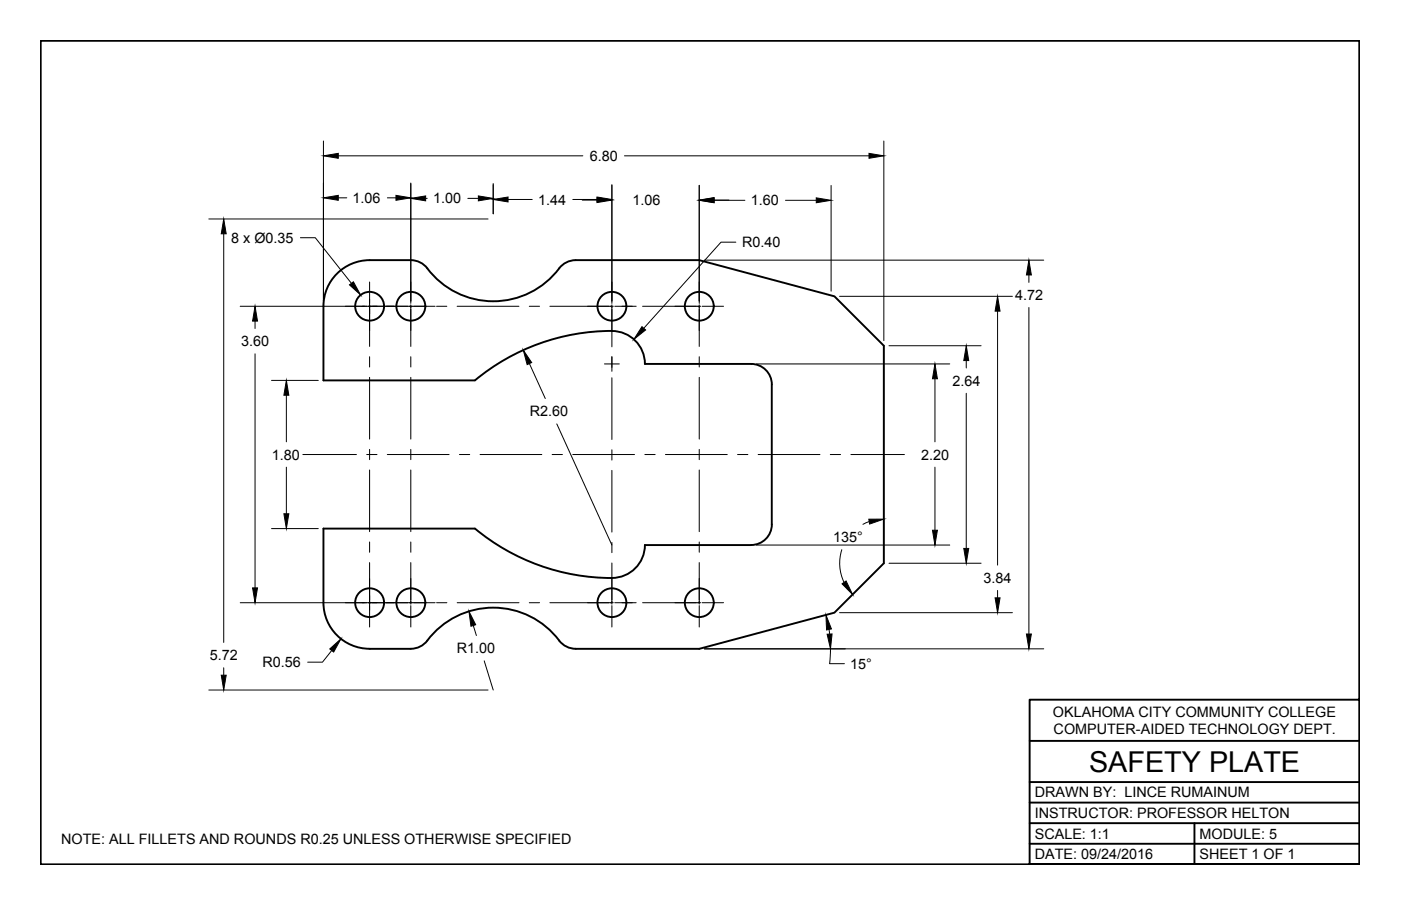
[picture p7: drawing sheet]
<svg xmlns="http://www.w3.org/2000/svg" width="432mm" height="279mm" viewBox="0 0 432 279" stroke-linecap="round" stroke-linejoin="round" font-family="sans-serif">
<!-- layer: Object -->
<g fill="none" stroke="#000" stroke-width=".59">
<path d="M113.9 80.2h12.7a7 7 0 0 1 6.1 3.8 25.5 25.5 0 0 0 40.1-1.8l1.1-.9 1.3-.7 2.2-.4M113.9 80.2a14.2 14.2 0 0 0-14.2 14.2v22.9h46.7M177.4 80.2h38.1l41.7 11.2 15.2 15.2v67.1l-15.2 15.2-41.7 11.2h-38.1M188.6 102.1a10.2 10.2 0 0 1 10.2 10.1M188.6 102.1a66.1 66.1 0 0 0-42.2 15.2M198.7 112.2h32.8a6.3 6.3 0 0 1 6.4 6.4v43.1a6.4 6.4 0 0 1-6.4 6.4M198.7 168.1h32.8M198.8 168.1a10.5 10.5 0 0 1-12.4 10.1 66.1 66.1 0 0 1-40-15.2h-46.7v22.9a14.2 14.2 0 0 0 14.2 14.2M177.4 200.1a7 7 0 0 1-6-3.8 25.5 25.5 0 0 0-40.2 1.8l-1.7 1.3-2.1 .6-13.5 .1"/>
<circle cx="113.9" cy="94.4" r="4.4"/>
<circle cx="126.6" cy="94.4" r="4.4"/>
<circle cx="188.6" cy="94.4" r="4.4"/>
<circle cx="215.5" cy="94.4" r="4.4"/>
<circle cx="113.9" cy="185.9" r="4.4"/>
<circle cx="126.6" cy="185.9" r="4.4"/>
<circle cx="188.6" cy="185.9" r="4.4"/>
<circle cx="215.5" cy="185.9" r="4.4"/>
</g>
<!-- layer: Center -->
<g fill="none" stroke="#000" stroke-width=".31">
<path d="M106.4 94.5h6.6M113.5 94.5h20.6M113.9 87v6.6M113.9 94v12.8M126.6 87v6.6M126.6 94v12.8M134.5 94.5h3.2M140.9 94.5h19M163.1 94.5h3.2M169.5 94.5h19.5M188.6 87v6.6M188.6 94v13"/>
<path d="M189.5 94.5h6.6M198 94.5h18M215.5 87v6.6M215.5 94v12.8M216.4 94.5h6.6M113.9 110v3.2M113.9 116.4v19M126.6 110v3.2M126.6 116.4v19M188.6 110.1v3.2M188.6 116.5v19M215.5 110v3.2"/>
<path d="M215.5 116.4v19M113.9 138.6v3.2M126.6 138.6v3.2M188.6 138.7v3.2M215.5 138.6v3.2M93.3 140.2h16.5M113 140.2h3.2M113.9 144.9v19.1M119.4 140.2h19M126.6 144.9v19.1M141.6 140.2h3.2M147.9 140.2h19.1"/>
<path d="M170.2 140.2h3.1M176.5 140.2h19.1M188.6 145.1v19M198.7 140.2h3.2M205.1 140.2h19M215.5 144.9v19.1M227.3 140.2h3.2M233.7 140.2h19M255.9 140.2h3.2M262.2 140.2h16.6M113.9 167.1v3.2M113.9 173.5v12.8"/>
<path d="M126.6 167.1v3.2M126.6 173.5v12.8M188.6 167.3v3.1M188.6 173.6v12.7M215.5 167.1v3.2M215.5 173.5v12.8M106.4 185.9h6.6M113.5 185.9h20.6M113.9 186.8v6.6M126.6 186.8v6.6M134.5 185.9h3.2M140.9 185.9h19"/>
<path d="M163.1 185.9h3.2M169.5 185.9h19.5M188.6 186.8v6.6M189.5 185.9h6.6M198 185.9h18M215.5 186.8v6.6M216.4 185.9h6.6"/>
</g>
<!-- layer: Dimension -->
<g fill="none" stroke="#000" stroke-width=".31">
<path d="M99.7 43.5v49.4M104.3 48.1h75.3M126.6 56.4v36.5M152 56.6v9.3M188.6 56.9v36M192.5 48.1h75.3M215.5 57.1v35.8M256.2 57.2v32.6M272.4 43.5v61.5M64.4 67.5h86M69 72.1v126M92.6 73.3h4.6l11.1 14.1"/>
<path d="M104.3 61h2.6M119.4 61h2.6M131.2 61.2h.5M144.2 61.2h3.2M156.6 61.5h7.4M176.5 61.5h7.5M179.4 61.7h4.6M220.1 61.7h4.6M220.1 61.8h9.5M226.8 74.7h-4.6l-23.8 26.5M242.1 61.8h9.5M74 94.5h42.2"/>
<path d="M78.6 99v2.3M113.9 92.2v4.5M217.1 80.2h104.6M258.8 91.4h53.2M307.5 96v78.3M317.1 84.8v2.3M317.1 94.8v100.7M78.6 109.1v72.2M83.7 117.3h14.4M163.2 112.1l4.9 10.8M186.3 112.2h4.6M188.6 109.9v4.6"/>
<path d="M233.1 112.2h59.6M274 106.6h28.4M288.2 116.8v19.5M297.8 111.2v2.3M88.3 121.9v14.4M171.6 130.7l17 37.4M297.8 121.3v47.8M88.3 144.1v14.3M288.2 144.1v19.4M83.7 163h14.4M233.1 168.1h59.6M259.5 169.5a13.6 13.6 0 0 0 .6 10.1"/>
<path d="M267.9 160.8l-1.9 .9M274 173.7h28.4M74 185.9h42.2M113.9 183.6v4.6M145.9 192.9l.9 3.1M255.5 194.1l.2 1.4M258.8 188.9h53.2M307.5 182.1v2.3M64.4 212.8h86M69 205.9v2.3M102.2 200.6l-2.8 3.6h-4.6M149.2 203.8l2.8 9"/>
<path d="M217.1 200.1h104.6M255.7 204.7h4.6M256 200.1l-.3 4.6"/>
</g>
<g fill="#000" stroke="#000" stroke-width=".31">
<path d="M99.7 48.1l4.6-.8v1.5zM267.8 47.3l4.6 .8-4.6 .7zM69 67.5l.7 4.6h-1.5zM99.7 61l4.6-.8v1.6zM122 60.2l4.6 .8-4.6 .8zM126.6 61.2l4.6-.8v1.5zM147.4 60.4l4.6 .8-4.6 .7zM152 61.5l4.6-.7v1.5zM184 60.8l4.6 .7-4.6 .8zM184 60.9l4.6 .8-4.6 .8zM215.5 61.7l4.6-.8v1.6zM215.5 61.8l4.6-.8v1.5z"/>
<path d="M251.6 61l4.6 .8-4.6 .7zM78.6 94.5l.8 4.5h-1.6zM107.7 87.8l1.2-.9 2.2 4.1zM307.5 91.4l.7 4.6h-1.5zM317.1 80.2l.8 4.6h-1.6zM161.3 108l2.6 3.8-1.4 .6zM197.9 100.7l1.1 1.1-3.6 2.9zM288.2 112.2l.7 4.6h-1.5zM297.8 106.6l.8 4.6h-1.6zM88.3 117.3l.7 4.6h-1.5zM87.5 158.4h1.5l-.7 4.6zM259.5 180.1l1.3-.9 2 4.1z"/>
<path d="M267.8 160.1h4.6l-4.4 1.5zM287.4 163.5h1.5l-.7 4.6zM297 169.1h1.6l-.8 4.6zM77.8 181.3h1.6l-.8 4.6zM144.5 188.5l2.1 4.2-1.4 .4zM254.6 189.6l1.7 4.4-1.5 .3zM254.9 195.6l1.5-.1-.4 4.6zM306.7 184.4h1.5l-.7 4.5zM316.3 195.5h1.6l-.8 4.6zM68.2 208.2h1.5l-.7 4.6zM101.6 200.1l3.5-3.1-2.3 4.1z"/>
</g>
<!-- layer: Title Block -->
<path d="M418.9 215.8v-203.2h-406.4v254h406.4h-101.6v-50.8h101.6v50.8M317.3 228.5h101.6M317.3 241.2h101.6M317.3 247.5h101.6M317.3 253.9h101.6M368.1 253.9v12.7M317.3 260.2h101.6" fill="none" stroke="#000" stroke-width=".59"/>
<text font-size="8.9" x="335.7" y="238">SAFETY PLATE</text>
<g font-size="4.4">
<text x="181.8" y="49.6">6.80</text>
<text x="108.7" y="62.6">1.06</text>
<text x="133.5" y="62.7">1.00</text>
<text x="165.9" y="63.1">1.44</text>
<text x="194.9" y="63.3">1.06</text>
<text x="231.4" y="63.3">1.60</text>
<text x="71.3" y="74.8">8 x Ø0.35</text>
<text x="228.7" y="76.2">R0.40</text>
<text x="312.9" y="92.5">4.72</text>
<text x="74.3" y="106.8">3.60</text>
<text x="293.5" y="118.9">2.64</text>
<text x="163.3" y="128.4">R2.60</text>
<text x="83.8" y="141.7">1.80</text>
<text x="283.9" y="141.7">2.20</text>
<text x="256.8" y="167.2">135°</text>
<text x="303.2" y="179.7">3.84</text>
<text x="64.7" y="203.6">5.72</text>
<text x="140.8" y="201.5">R1.00</text>
<text x="80.9" y="205.8">R0.56</text>
<text x="262.1" y="206.2">15°</text>
<text x="324.5" y="221">OKLAHOMA CITY COMMUNITY COLLEGE</text>
<text x="324.7" y="226.4">COMPUTER-AIDED TECHNOLOGY DEPT.</text>
<text x="318.9" y="245.9">DRAWN BY: LINCE RUMAINUM</text>
<text x="318.9" y="252.3">INSTRUCTOR: PROFESSOR HELTON</text>
<text x="18.9" y="260.4">NOTE: ALL FILLETS AND ROUNDS R0.25 UNLESS OTHERWISE SPECIFIED</text>
<text x="318.9" y="258.6">SCALE: 1:1</text>
<text x="369.7" y="258.6">MODULE: 5</text>
<text x="318.9" y="265">DATE: 09/24/2016</text>
<text x="369.7" y="265">SHEET 1 OF 1</text>
</g>
</svg>
